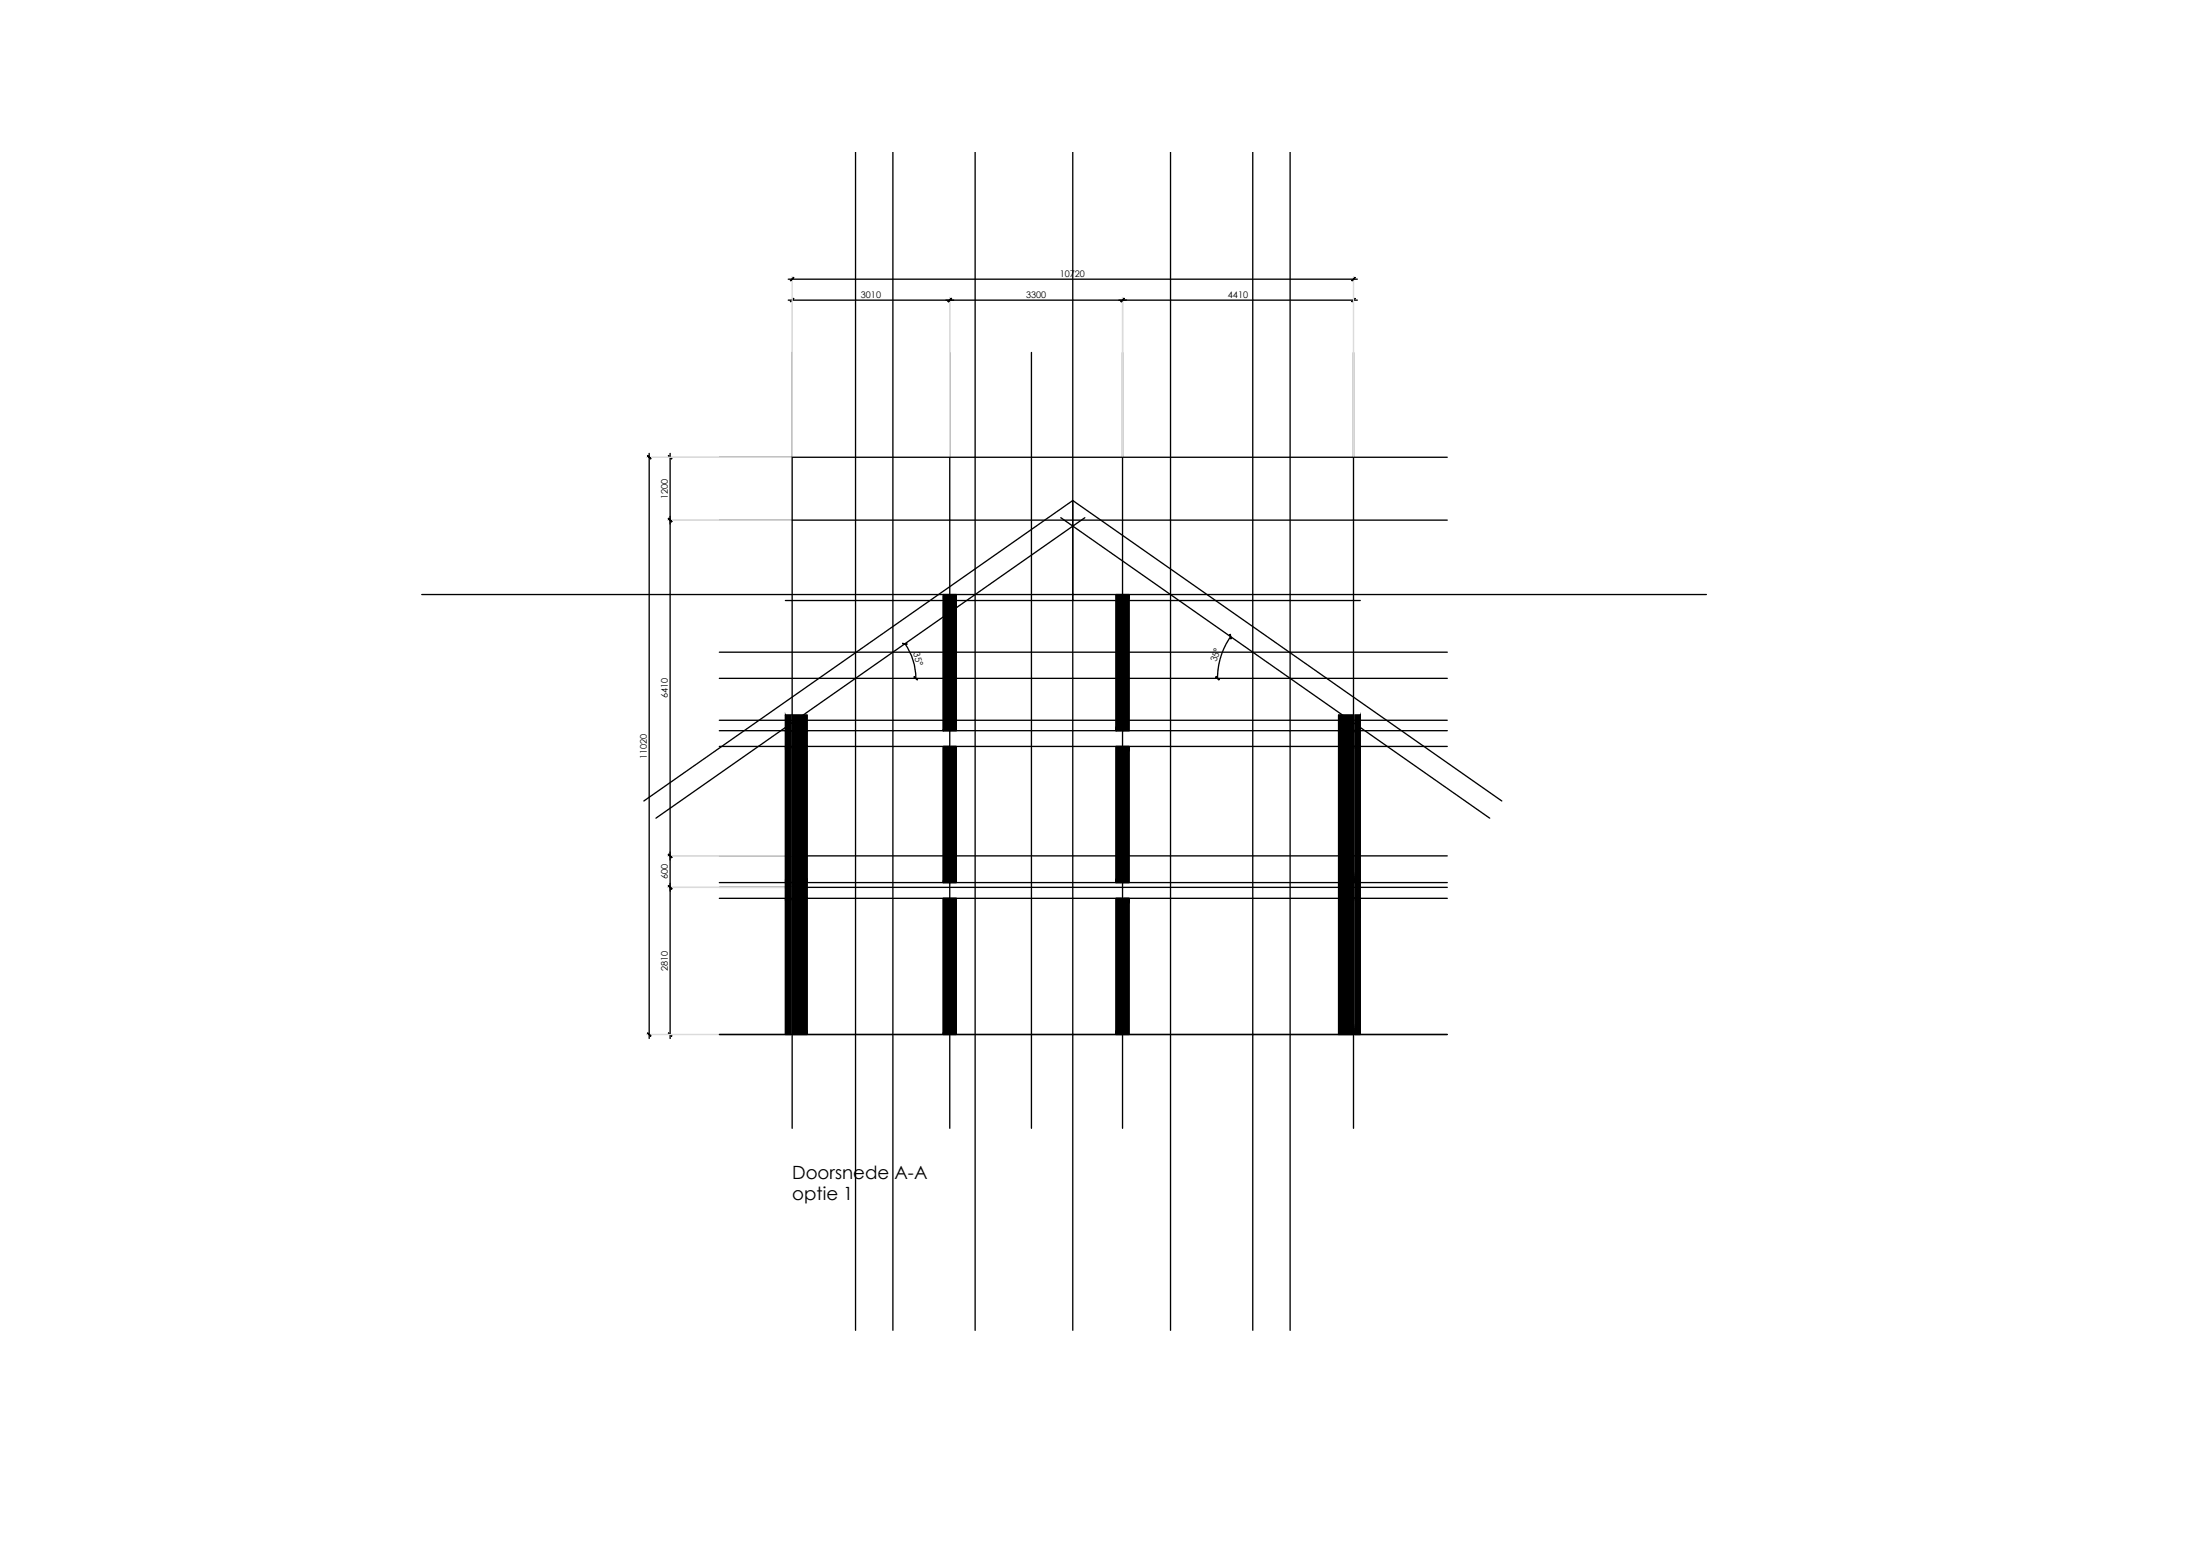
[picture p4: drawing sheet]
<svg xmlns="http://www.w3.org/2000/svg" width="420mm" height="297mm" viewBox="0 0 420 297" stroke-linecap="round" stroke-linejoin="round" font-family="sans-serif">
<!-- layer: STRAMIEN -->
<path d="M151.3 67.3v148.1M181.4 67.3v148.1M197 67.3v148.1M214.4 67.3v148.1M258.5 67.3v148.1M137.4 87.3h139M137.4 99.3h139M137.4 163.4h139M137.4 169.4h139M137.4 197.5h139" fill="none" stroke="#000" stroke-width=".25"/>
<!-- layer: DIMENSION -->
<path d="M151.3 52.8v34.2M181.4 56.8v30.2M214.4 56.8v30.2M258.5 52.8v34.2M123.5 87.3h27.5M127.5 99.3h23.5M127.5 163.4h23.5M127.5 169.4h23.5M123.5 197.5h27.5" fill="none" stroke="#dbdbdb" stroke-width=".25"/>
<g fill="none" stroke="#000" stroke-width=".25">
<path d="M163.4 29v225M170.5 29v225M186.2 29v225M204.9 29v225M223.5 29v225M239.3 29v225M246.4 29v225M150.5 57.3h108.7M150.5 53.3h108.7M124 86.6v111.6M128 86.6v111.6M202.6 98.8l81.9 57.4"/>
<path d="M207.2 98.8l-81.9 57.4M150 114.6h109.8M181.4 113.5v26M214.4 113.5v26M172.8 122.9a11.5 11.5 0 0 1 2.1 6.6M235 121.5a13.9 13.9 0 0 0-2.5 8M123 152.9l81.9-57.4 81.9 57.4M181.4 142.5v26M214.4 142.5v26M181.4 171.5v26M214.4 171.5v26"/>
</g>
<!-- layer: 0 -->
<g fill="#000" stroke="#000" stroke-width=".19">
<path d="M151.6 57l-.6 .6zM150.9 57.6l.7-.6z"/>
<path d="M151.6 53l-.6 .6zM150.9 53.6l.7-.6z"/>
<path d="M181 57.6l.7-.6zM181.7 57l-.6 .6z"/>
<path d="M181.7 57l-.6 .6zM181 57.6l.7-.6z"/>
<path d="M214.1 57.6l.6-.6zM214.7 57l-.6 .6z"/>
<path d="M214.7 57l-.6 .6zM214.7 57l-.6 .6z"/>
<path d="M258.2 57.6l.6-.6zM258.8 57l-.6 .6z"/>
<path d="M258.2 53.6l.6-.6zM258.8 53l-.6 .6z"/>
<path d="M123.7 87l.6 .6zM123.7 87l.6 .6z"/>
<path d="M127.7 99l.6 .6zM127.6 99l.7 .6z"/>
<path d="M127.6 87l.7 .6zM127.6 87l.7 .6z"/>
<path d="M127.6 99l.7 .6zM127.6 99l.7 .6z"/>
<path d="M180.1 113.5v26l2.5-26zM182.6 113.5v26h-2.5z"/>
<path d="M213.1 113.5v26l2.5-26zM215.6 113.5v26h-2.5z"/>
<path d="M150 139.5h1v3zM150 139.5v3h1z"/>
<path d="M150 136.5h1v3zM150 136.5v3h1z"/>
<path d="M151.3 139.5h2.8v3zM151.3 139.5v3h2.8z"/>
<path d="M151.3 136.5h2.8v3zM151.3 136.5v3h2.8z"/>
<path d="M172.4 122.9h.8zM172.4 122.8l.8 .1z"/>
<path d="M174.6 129.2l.6 .6zM174.5 129.2l.7 .6z"/>
<path d="M232.2 129.2l.6 .6zM232.2 129.2l.6 .6z"/>
<path d="M234.9 121.1l.1 .9zM234.9 121.1h.1l.1 .8z"/>
<path d="M255.6 139.5v3l2.9-3zM258.5 139.5v3h-2.9z"/>
<path d="M255.6 136.5v3l2.9-3zM258.5 136.5v3h-2.9z"/>
<path d="M258.8 139.5v3l1-3zM259.8 139.5v3h-1z"/>
<path d="M258.8 136.5v3l1-3zM259.8 136.5v3h-1z"/>
<path d="M150 142.5h1v26zM150 142.5v26h1z"/>
<path d="M151.3 142.5h2.8v26zM151.3 142.5v26h2.8z"/>
<path d="M180.1 142.5v26l2.5-26zM182.6 142.5v26h-2.5z"/>
<path d="M213.1 142.5v26l2.5-26zM215.6 142.5v26h-2.5z"/>
<path d="M255.6 142.5v26l2.9-26zM258.5 142.5v26h-2.9z"/>
<path d="M258.8 142.5v26l1-26zM259.8 142.5v26h-1z"/>
<path d="M127.7 163.1l.6 .6zM127.6 163.1l.7 .6z"/>
<path d="M127.7 169.1l.6 .6zM127.6 169.1l.7 .6z"/>
<path d="M127.6 163.1l.7 .6zM127.6 163.1l.7 .6z"/>
<path d="M127.6 169.1l.7 .6zM127.7 169.1l.6 .6z"/>
<path d="M150 171.5h1v26zM150 171.5v26h1z"/>
<path d="M150 168.5h1v3zM150 168.5v3h1z"/>
<path d="M151.3 171.5h2.8v26zM151.3 171.5v26h2.8z"/>
<path d="M151.3 168.5h2.8v3zM151.3 168.5v3h2.8z"/>
<path d="M180.1 171.5v26l2.5-26zM182.6 171.5v26h-2.5z"/>
<path d="M213.1 171.5v26l2.5-26zM215.6 171.5v26h-2.5z"/>
<path d="M255.6 171.5v26l2.9-26zM258.5 171.5v26h-2.9z"/>
<path d="M255.6 168.5v3l2.9-3zM258.5 168.5v3h-2.9z"/>
<path d="M258.8 171.5v26l1-26zM259.8 171.5v26h-1z"/>
<path d="M258.8 168.5v3l1-3zM259.8 168.5v3h-1z"/>
<path d="M123.7 197.2l.6 .6zM123.7 197.2l.6 .6z"/>
<path d="M127.6 197.2l.7 .6zM127.6 197.2l.7 .6z"/>
</g>
<path d="M80.5 113.5h245.4M137.4 139.5h139M137.4 137.5h139M137.4 124.5h139M137.4 129.5h139M137.4 142.5h139M137.4 171.5h139M137.4 168.5h139M137.4 197.5h139" fill="none" stroke="#000" stroke-width=".25"/>
<!-- layer: 25 -->
<g fill="none" stroke="#000" stroke-width=".25">
<path d="M180.1 113.5h2.5v26h-2.5zM213.1 113.5h2.5v26h-2.5zM150 139.5h1v3h-1zM150 136.5h1v3h-1zM151.3 139.5h2.8v3h-2.8zM151.3 136.5h2.8v3h-2.8zM255.6 139.5h2.9v3h-2.9zM255.6 136.5h2.9v3h-2.9zM258.8 139.5h1v3h-1zM258.8 136.5h1v3h-1zM150 142.5h1v26h-1zM151.3 142.5h2.8v26h-2.8z"/>
<path d="M180.1 142.5h2.5v26h-2.5zM213.1 142.5h2.5v26h-2.5zM255.6 142.5h2.9v26h-2.9zM258.8 142.5h1v26h-1zM150 171.5h1v26h-1zM150 168.5h1v3h-1zM151.3 171.5h2.8v26h-2.8zM151.3 168.5h2.8v3h-2.8zM180.1 171.5h2.5v26h-2.5zM213.1 171.5h2.5v26h-2.5zM255.6 171.5h2.9v26h-2.9zM255.6 168.5h2.9v3h-2.9z"/>
<path d="M258.8 171.5h1v26h-1zM258.8 168.5h1v3h-1z"/>
</g>
<g font-size="3.5">
<text x="151.3" y="225.1">Doorsnede A-A</text>
<text x="151.3" y="229.2">optie 1</text>
</g>
<g font-size="1.7">
<text x="202.4" y="52.9">10720</text>
<text x="164.4" y="56.9">3010</text>
<text x="195.9" y="56.9">3300</text>
<text x="234.5" y="56.9">4410</text>
<text x="127.5" y="95.3" transform="rotate(-90 127.5 95.3)">1200</text>
<text x="174.4" y="124.7" transform="rotate(73 174.4 124.7)">35°</text>
<text x="232.3" y="126.4" transform="rotate(-73 232.3 126.4)">35°</text>
<text x="127.5" y="133.3" transform="rotate(-90 127.5 133.3)">6410</text>
<text x="123.5" y="144.9" transform="rotate(-90 123.5 144.9)">11020</text>
<text x="127.5" y="167.9" transform="rotate(-90 127.5 167.9)">600</text>
<text x="127.5" y="185.4" transform="rotate(-90 127.5 185.4)">2810</text>
</g>
</svg>
